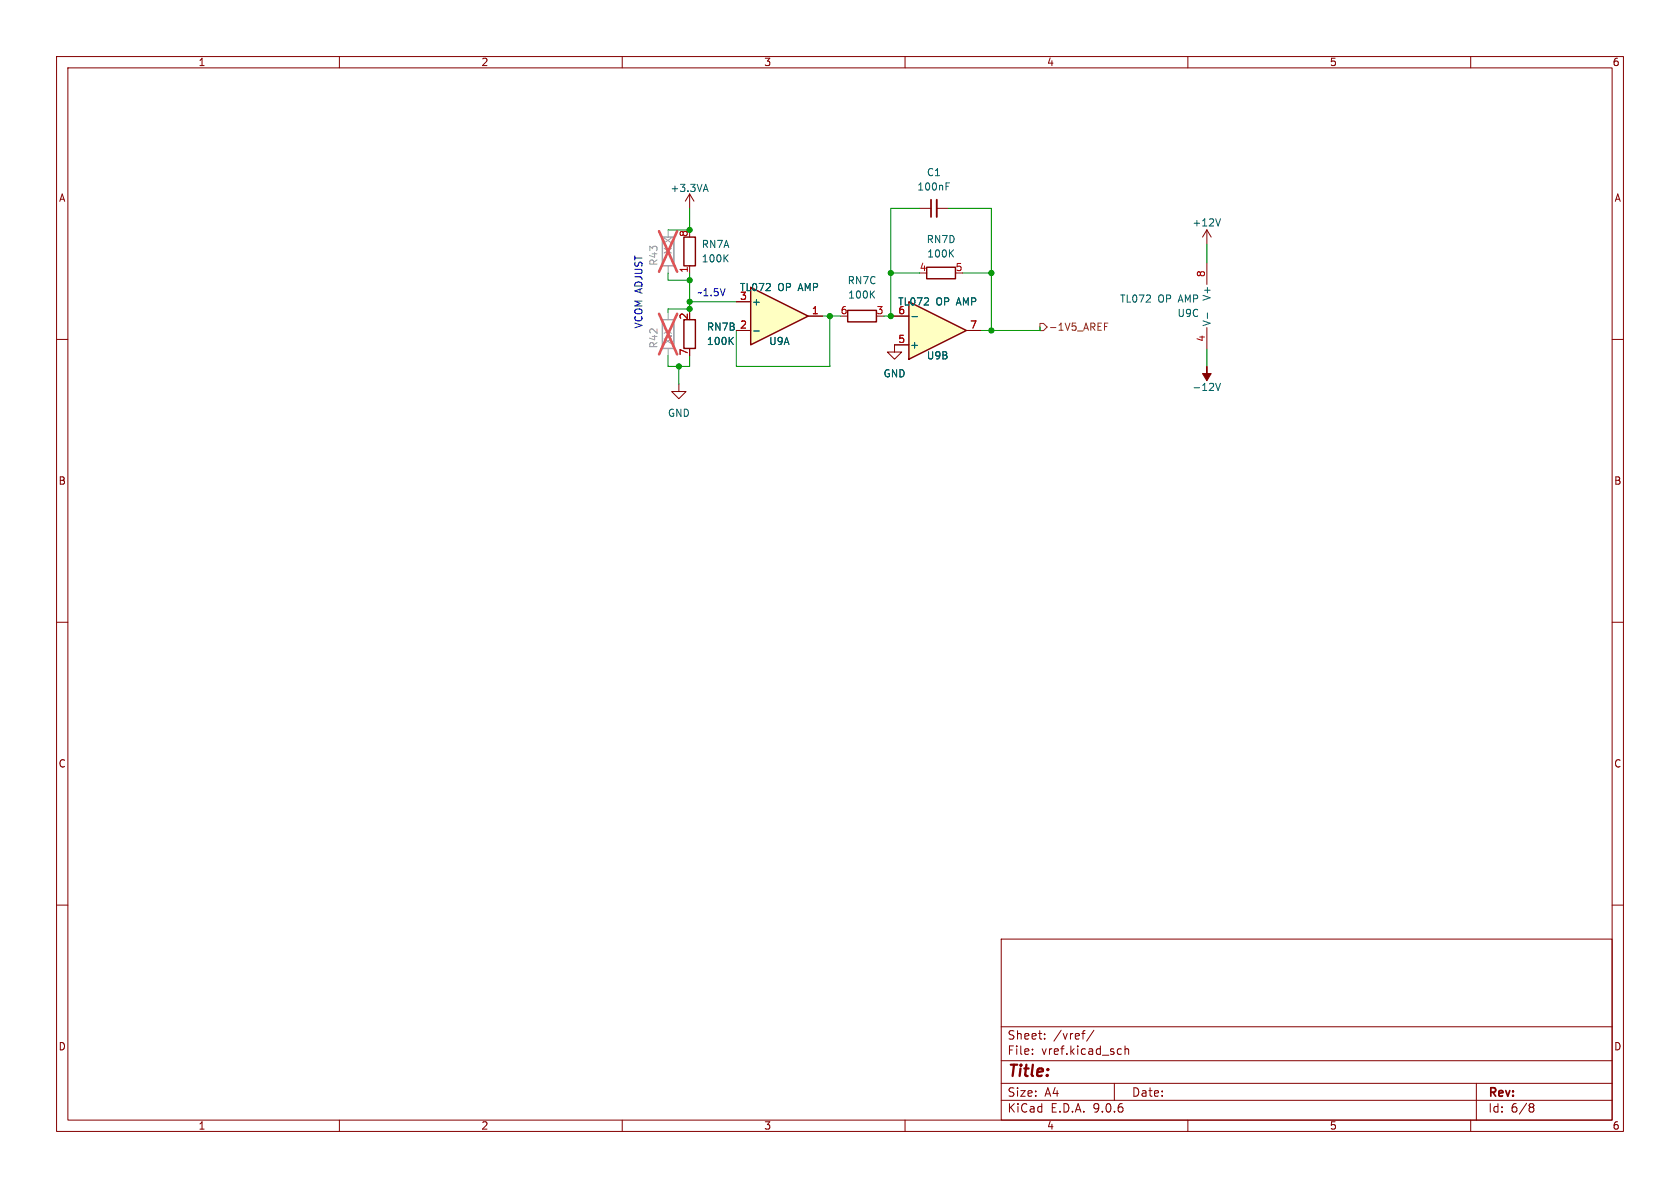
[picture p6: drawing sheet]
(kicad_sch
 (version 20250114)
 (generator "eeschema")
 (generator_version "9.0")
 (paper "A4")
 (lib_symbols
  (symbol "Amplifier_Operational:TL072"
   (pin_names
    (offset 0.127)) (exclude_from_sim no) (in_bom yes) (on_board yes)
   (property "Reference" "U" (at 0 5.08 0) (effects (font (size 1.27 1.27)) (justify left)))
   (property "Value" "TL072" (at 0 -5.08 0) (effects (font (size 1.27 1.27)) (justify left)))
   (property "Footprint" "" (at 0 0 0) (effects (font (size 1.27 1.27)) (hide yes)))
   (property "Datasheet" "http://www.ti.com/lit/ds/symlink/tl071.pdf" (at 0 0 0) (effects (font (size 1.27 1.27)) (hide yes)))
   (property "Description" "Dual Low-Noise JFET-Input Operational Amplifiers, DIP-8/SOIC-8" (at 0 0 0) (effects (font (size 1.27 1.27)) (hide yes)))
   (property "ki_locked" "" (at 0 0 0) (effects (font (size 1.27 1.27))))
   (symbol "TL072_1_1"
    (polyline (pts (xy -5.08 5.08) (xy 5.08 0) (xy -5.08 -5.08) (xy -5.08 5.08)) (stroke (width 0.254) (type default)) (fill (type background)))
    (pin input line (at -7.62 2.54 0) (length 2.54) (name "+" (effects (font (size 1.27 1.27)))) (number "3" (effects (font (size 1.27 1.27)))))
    (pin input line (at -7.62 -2.54 0) (length 2.54) (name "-" (effects (font (size 1.27 1.27)))) (number "2" (effects (font (size 1.27 1.27)))))
    (pin output line (at 7.62 0 180) (length 2.54) (name "~" (effects (font (size 1.27 1.27)))) (number "1" (effects (font (size 1.27 1.27))))))
   (symbol "TL072_2_1"
    (polyline (pts (xy -5.08 5.08) (xy 5.08 0) (xy -5.08 -5.08) (xy -5.08 5.08)) (stroke (width 0.254) (type default)) (fill (type background)))
    (pin input line (at -7.62 2.54 0) (length 2.54) (name "+" (effects (font (size 1.27 1.27)))) (number "5" (effects (font (size 1.27 1.27)))))
    (pin input line (at -7.62 -2.54 0) (length 2.54) (name "-" (effects (font (size 1.27 1.27)))) (number "6" (effects (font (size 1.27 1.27)))))
    (pin output line (at 7.62 0 180) (length 2.54) (name "~" (effects (font (size 1.27 1.27)))) (number "7" (effects (font (size 1.27 1.27))))))
   (symbol "TL072_3_1"
    (pin power_in line (at -2.54 7.62 270) (length 3.81) (name "V+" (effects (font (size 1.27 1.27)))) (number "8" (effects (font (size 1.27 1.27)))))
    (pin power_in line (at -2.54 -7.62 90) (length 3.81) (name "V-" (effects (font (size 1.27 1.27)))) (number "4" (effects (font (size 1.27 1.27))))))
   (embedded_fonts no))
  (symbol "Device:C_Small"
   (pin_numbers (hide yes))
   (pin_names
    (offset 0.254) (hide yes)) (exclude_from_sim no) (in_bom yes) (on_board yes)
   (property "Reference" "C" (at 0.254 1.778 0) (effects (font (size 1.27 1.27)) (justify left)))
   (property "Value" "C_Small" (at 0.254 -2.032 0) (effects (font (size 1.27 1.27)) (justify left)))
   (property "Footprint" "" (at 0 0 0) (effects (font (size 1.27 1.27)) (hide yes)))
   (property "Datasheet" "~" (at 0 0 0) (effects (font (size 1.27 1.27)) (hide yes)))
   (property "Description" "Unpolarized capacitor, small symbol" (at 0 0 0) (effects (font (size 1.27 1.27)) (hide yes)))
   (symbol "C_Small_0_1"
    (polyline (pts (xy -1.524 0.508) (xy 1.524 0.508)) (stroke (width 0.3048) (type default)) (fill (type none)))
    (polyline (pts (xy -1.524 -0.508) (xy 1.524 -0.508)) (stroke (width 0.3302) (type default)) (fill (type none))))
   (symbol "C_Small_1_1"
    (pin passive line (at 0 2.54 270) (length 2.032) (name "~" (effects (font (size 1.27 1.27)))) (number "1" (effects (font (size 1.27 1.27)))))
    (pin passive line (at 0 -2.54 90) (length 2.032) (name "~" (effects (font (size 1.27 1.27)))) (number "2" (effects (font (size 1.27 1.27))))))
   (embedded_fonts no))
  (symbol "Device:R"
   (pin_numbers (hide yes))
   (pin_names
    (offset 0)) (exclude_from_sim no) (in_bom yes) (on_board yes)
   (property "Reference" "R" (at 2.032 0 90) (effects (font (size 1.27 1.27))))
   (property "Value" "R" (at 0 0 90) (effects (font (size 1.27 1.27))))
   (property "Footprint" "" (at -1.778 0 90) (effects (font (size 1.27 1.27)) (hide yes)))
   (property "Datasheet" "~" (at 0 0 0) (effects (font (size 1.27 1.27)) (hide yes)))
   (property "Description" "Resistor" (at 0 0 0) (effects (font (size 1.27 1.27)) (hide yes)))
   (symbol "R_0_1"
    (rectangle (start -1.016 -2.54) (end 1.016 2.54) (stroke (width 0.254) (type default)) (fill (type none))))
   (symbol "R_1_1"
    (pin passive line (at 0 3.81 270) (length 1.27) (name "~" (effects (font (size 1.27 1.27)))) (number "1" (effects (font (size 1.27 1.27)))))
    (pin passive line (at 0 -3.81 90) (length 1.27) (name "~" (effects (font (size 1.27 1.27)))) (number "2" (effects (font (size 1.27 1.27))))))
   (embedded_fonts no))
  (symbol "Device:R_Pack04_Split"
   (pin_names
    (offset 0) (hide yes)) (exclude_from_sim no) (in_bom yes) (on_board yes)
   (property "Reference" "RN" (at 2.032 0 90) (effects (font (size 1.27 1.27))))
   (property "Value" "R_Pack04_Split" (at 0 0 90) (effects (font (size 1.27 1.27))))
   (property "Footprint" "" (at -2.032 0 90) (effects (font (size 1.27 1.27)) (hide yes)))
   (property "Datasheet" "~" (at 0 0 0) (effects (font (size 1.27 1.27)) (hide yes)))
   (property "Description" "4 resistor network, parallel topology, split" (at 0 0 0) (effects (font (size 1.27 1.27)) (hide yes)))
   (symbol "R_Pack04_Split_0_1"
    (rectangle (start 1.016 2.54) (end -1.016 -2.54) (stroke (width 0.254) (type default)) (fill (type none))))
   (symbol "R_Pack04_Split_1_1"
    (pin passive line (at 0 3.81 270) (length 1.27) (name "R1.2" (effects (font (size 1.27 1.27)))) (number "8" (effects (font (size 1.27 1.27)))))
    (pin passive line (at 0 -3.81 90) (length 1.27) (name "R1.1" (effects (font (size 1.27 1.27)))) (number "1" (effects (font (size 1.27 1.27))))))
   (symbol "R_Pack04_Split_2_1"
    (pin passive line (at 0 3.81 270) (length 1.27) (name "R2.2" (effects (font (size 1.27 1.27)))) (number "7" (effects (font (size 1.27 1.27)))))
    (pin passive line (at 0 -3.81 90) (length 1.27) (name "R2.1" (effects (font (size 1.27 1.27)))) (number "2" (effects (font (size 1.27 1.27))))))
   (symbol "R_Pack04_Split_3_1"
    (pin passive line (at 0 3.81 270) (length 1.27) (name "R3.2" (effects (font (size 1.27 1.27)))) (number "6" (effects (font (size 1.27 1.27)))))
    (pin passive line (at 0 -3.81 90) (length 1.27) (name "R3.1" (effects (font (size 1.27 1.27)))) (number "3" (effects (font (size 1.27 1.27))))))
   (symbol "R_Pack04_Split_4_1"
    (pin passive line (at 0 3.81 270) (length 1.27) (name "R4.2" (effects (font (size 1.27 1.27)))) (number "5" (effects (font (size 1.27 1.27)))))
    (pin passive line (at 0 -3.81 90) (length 1.27) (name "R4.1" (effects (font (size 1.27 1.27)))) (number "4" (effects (font (size 1.27 1.27))))))
   (embedded_fonts no))
  (symbol "power:+12V"
   (power)
   (pin_names
    (offset 0)) (exclude_from_sim no) (in_bom yes) (on_board yes)
   (property "Reference" "#PWR" (at 0 -3.81 0) (effects (font (size 1.27 1.27)) (hide yes)))
   (property "Value" "+12V" (at 0 3.556 0) (effects (font (size 1.27 1.27))))
   (property "Footprint" "" (at 0 0 0) (effects (font (size 1.27 1.27)) (hide yes)))
   (property "Datasheet" "" (at 0 0 0) (effects (font (size 1.27 1.27)) (hide yes)))
   (property "Description" "Power symbol creates a global label with name \"+12V\"" (at 0 0 0) (effects (font (size 1.27 1.27)) (hide yes)))
   (symbol "+12V_0_1"
    (polyline (pts (xy -0.762 1.27) (xy 0 2.54)) (stroke (width 0) (type default)) (fill (type none)))
    (polyline (pts (xy 0 2.54) (xy 0.762 1.27)) (stroke (width 0) (type default)) (fill (type none)))
    (polyline (pts (xy 0 0) (xy 0 2.54)) (stroke (width 0) (type default)) (fill (type none))))
   (symbol "+12V_1_1"
    (pin power_in line (at 0 0 90) (length 0) (hide yes) (name "+12V" (effects (font (size 1.27 1.27)))) (number "1" (effects (font (size 1.27 1.27))))))
   (embedded_fonts no))
  (symbol "power:+3.3VA"
   (power)
   (pin_names
    (offset 0)) (exclude_from_sim no) (in_bom yes) (on_board yes)
   (property "Reference" "#PWR" (at 0 -3.81 0) (effects (font (size 1.27 1.27)) (hide yes)))
   (property "Value" "+3.3VA" (at 0 3.556 0) (effects (font (size 1.27 1.27))))
   (property "Footprint" "" (at 0 0 0) (effects (font (size 1.27 1.27)) (hide yes)))
   (property "Datasheet" "" (at 0 0 0) (effects (font (size 1.27 1.27)) (hide yes)))
   (property "Description" "Power symbol creates a global label with name \"+3.3VA\"" (at 0 0 0) (effects (font (size 1.27 1.27)) (hide yes)))
   (symbol "+3.3VA_0_1"
    (polyline (pts (xy -0.762 1.27) (xy 0 2.54)) (stroke (width 0) (type default)) (fill (type none)))
    (polyline (pts (xy 0 2.54) (xy 0.762 1.27)) (stroke (width 0) (type default)) (fill (type none)))
    (polyline (pts (xy 0 0) (xy 0 2.54)) (stroke (width 0) (type default)) (fill (type none))))
   (symbol "+3.3VA_1_1"
    (pin power_in line (at 0 0 90) (length 0) (hide yes) (name "+3.3VA" (effects (font (size 1.27 1.27)))) (number "1" (effects (font (size 1.27 1.27))))))
   (embedded_fonts no))
  (symbol "power:-12V"
   (power)
   (pin_names
    (offset 0)) (exclude_from_sim no) (in_bom yes) (on_board yes)
   (property "Reference" "#PWR" (at 0 2.54 0) (effects (font (size 1.27 1.27)) (hide yes)))
   (property "Value" "-12V" (at 0 3.81 0) (effects (font (size 1.27 1.27))))
   (property "Footprint" "" (at 0 0 0) (effects (font (size 1.27 1.27)) (hide yes)))
   (property "Datasheet" "" (at 0 0 0) (effects (font (size 1.27 1.27)) (hide yes)))
   (property "Description" "Power symbol creates a global label with name \"-12V\"" (at 0 0 0) (effects (font (size 1.27 1.27)) (hide yes)))
   (symbol "-12V_0_0"
    (pin power_in line (at 0 0 90) (length 0) (hide yes) (name "-12V" (effects (font (size 1.27 1.27)))) (number "1" (effects (font (size 1.27 1.27))))))
   (symbol "-12V_0_1"
    (polyline (pts (xy 0 0) (xy 0 1.27) (xy 0.762 1.27) (xy 0 2.54) (xy -0.762 1.27) (xy 0 1.27)) (stroke (width 0) (type default)) (fill (type outline))))
   (embedded_fonts no))
  (symbol "power:GND"
   (power)
   (pin_names
    (offset 0)) (exclude_from_sim no) (in_bom yes) (on_board yes)
   (property "Reference" "#PWR" (at 0 -6.35 0) (effects (font (size 1.27 1.27)) (hide yes)))
   (property "Value" "GND" (at 0 -3.81 0) (effects (font (size 1.27 1.27))))
   (property "Footprint" "" (at 0 0 0) (effects (font (size 1.27 1.27)) (hide yes)))
   (property "Datasheet" "" (at 0 0 0) (effects (font (size 1.27 1.27)) (hide yes)))
   (property "Description" "Power symbol creates a global label with name \"GND\" , ground" (at 0 0 0) (effects (font (size 1.27 1.27)) (hide yes)))
   (symbol "GND_0_1"
    (polyline (pts (xy 0 0) (xy 0 -1.27) (xy 1.27 -1.27) (xy 0 -2.54) (xy -1.27 -1.27) (xy 0 -1.27)) (stroke (width 0) (type default)) (fill (type none))))
   (symbol "GND_1_1"
    (pin power_in line (at 0 0 270) (length 0) (hide yes) (name "GND" (effects (font (size 1.27 1.27)))) (number "1" (effects (font (size 1.27 1.27))))))
   (embedded_fonts no)))
 (text "~1.5V"
  (exclude_from_sim no)
  (at 123.19 52.705 0)
  (effects (font (size 1.27 1.27)) (justify left bottom)))
 (text "VCOM ADJUST"
  (exclude_from_sim no)
  (at 113.665 58.42 90)
  (effects (font (size 1.27 1.27)) (justify left bottom)))
 (junction
  (at 146.7104 55.88)
  (diameter 0)
  (color 0 0 0 0))
 (junction
  (at 157.48 48.26)
  (diameter 0)
  (color 0 0 0 0))
 (junction
  (at 120.015 64.77)
  (diameter 0)
  (color 0 0 0 0))
 (junction
  (at 121.92 40.64)
  (diameter 0)
  (color 0 0 0 0))
 (junction
  (at 121.92 49.53)
  (diameter 0)
  (color 0 0 0 0))
 (junction
  (at 175.26 58.42)
  (diameter 0)
  (color 0 0 0 0))
 (junction
  (at 157.48 55.88)
  (diameter 0)
  (color 0 0 0 0))
 (junction
  (at 121.92 53.34)
  (diameter 0)
  (color 0 0 0 0))
 (junction
  (at 121.92 54.61)
  (diameter 0)
  (color 0 0 0 0))
 (junction
  (at 175.26 48.26)
  (diameter 0)
  (color 0 0 0 0))
 (wire
  (pts (xy 121.92 48.26) (xy 121.92 49.53))
  (stroke (width 0) (type default)))
 (wire
  (pts (xy 162.56 36.83) (xy 157.48 36.83))
  (stroke (width 0) (type default)))
 (wire
  (pts (xy 175.26 58.42) (xy 183.8452 58.42))
  (stroke (width 0) (type default)))
 (wire
  (pts (xy 146.7104 64.77) (xy 146.7104 55.88))
  (stroke (width 0) (type default)))
 (wire
  (pts (xy 157.48 36.83) (xy 157.48 48.26))
  (stroke (width 0) (type default)))
 (wire
  (pts (xy 146.7104 55.88) (xy 148.59 55.88))
  (stroke (width 0) (type default)))
 (wire
  (pts (xy 213.36 43.18) (xy 213.36 46.482))
  (stroke (width 0) (type default)))
 (wire
  (pts (xy 118.11 62.865) (xy 118.11 64.77))
  (stroke (width 0) (type default)))
 (wire
  (pts (xy 118.11 64.77) (xy 120.015 64.77))
  (stroke (width 0) (type default)))
 (wire
  (pts (xy 118.11 40.64) (xy 121.92 40.64))
  (stroke (width 0) (type default)))
 (wire
  (pts (xy 118.11 48.26) (xy 118.11 49.53))
  (stroke (width 0) (type default)))
 (wire
  (pts (xy 175.26 36.83) (xy 175.26 48.26))
  (stroke (width 0) (type default)))
 (wire
  (pts (xy 130.175 64.77) (xy 146.7104 64.77))
  (stroke (width 0) (type default)))
 (wire
  (pts (xy 167.64 36.83) (xy 175.26 36.83))
  (stroke (width 0) (type default)))
 (wire
  (pts (xy 213.36 61.722) (xy 213.36 64.77))
  (stroke (width 0) (type default)))
 (wire
  (pts (xy 183.8452 57.8104) (xy 183.8452 58.42))
  (stroke (width 0) (type default)))
 (wire
  (pts (xy 175.26 48.26) (xy 175.26 58.42))
  (stroke (width 0) (type default)))
 (wire
  (pts (xy 145.415 55.88) (xy 146.7104 55.88))
  (stroke (width 0) (type default)))
 (wire
  (pts (xy 120.015 64.77) (xy 121.92 64.77))
  (stroke (width 0) (type default)))
 (wire
  (pts (xy 157.48 55.88) (xy 158.1404 55.88))
  (stroke (width 0) (type default)))
 (wire
  (pts (xy 173.3804 58.42) (xy 175.26 58.42))
  (stroke (width 0) (type default)))
 (wire
  (pts (xy 121.92 64.77) (xy 121.92 62.865))
  (stroke (width 0) (type default)))
 (wire
  (pts (xy 121.92 53.34) (xy 121.92 54.61))
  (stroke (width 0) (type default)))
 (wire
  (pts (xy 130.175 58.42) (xy 130.175 64.77))
  (stroke (width 0) (type default)))
 (wire
  (pts (xy 121.92 36.83) (xy 121.92 40.64))
  (stroke (width 0) (type default)))
 (wire
  (pts (xy 170.18 48.26) (xy 175.26 48.26))
  (stroke (width 0) (type default)))
 (wire
  (pts (xy 118.11 54.61) (xy 121.92 54.61))
  (stroke (width 0) (type default)))
 (wire
  (pts (xy 118.11 49.53) (xy 121.92 49.53))
  (stroke (width 0) (type default)))
 (wire
  (pts (xy 157.48 48.26) (xy 162.56 48.26))
  (stroke (width 0) (type default)))
 (wire
  (pts (xy 156.21 55.88) (xy 157.48 55.88))
  (stroke (width 0) (type default)))
 (wire
  (pts (xy 121.92 53.34) (xy 130.175 53.34))
  (stroke (width 0) (type default)))
 (wire
  (pts (xy 157.48 48.26) (xy 157.48 55.88))
  (stroke (width 0) (type default)))
 (wire
  (pts (xy 121.92 54.61) (xy 121.92 55.245))
  (stroke (width 0) (type default)))
 (wire
  (pts (xy 120.015 64.77) (xy 120.015 67.945))
  (stroke (width 0) (type default)))
 (wire
  (pts (xy 121.92 49.53) (xy 121.92 53.34))
  (stroke (width 0) (type default)))
 (wire
  (pts (xy 118.11 55.245) (xy 118.11 54.61))
  (stroke (width 0) (type default)))
 (hierarchical_label "-1V5_AREF"
  (shape output)
  (at 183.8452 57.8104 0)
  (effects (font (size 1.27 1.27)) (justify left)))
 (symbol
  (lib_id "Device:R_Pack04_Split")
  (at 121.92 59.055 180)
  (unit 2)
  (exclude_from_sim no)
  (in_bom yes)
  (on_board yes)
  (dnp no)
  (fields_autoplaced yes)
  (property "Reference" "RN7" (at 124.8664 57.7849 0) (effects (font (size 1.27 1.27)) (justify right)))
  (property "Value" "100K" (at 124.8664 60.3249 0) (effects (font (size 1.27 1.27)) (justify right)))
  (property "Footprint" "Resistor_SMD:R_Array_Convex_4x0402" (at 123.952 59.055 90) (effects (font (size 1.27 1.27)) (hide yes)))
  (property "Datasheet" "https://datasheet.lcsc.com/lcsc/1811141451_YAGEO-YC124-FR-07100KL_C326786.pdf" (at 121.92 59.055 0) (effects (font (size 1.27 1.27)) (hide yes)))
  (property "Description" "" (at 121.92 59.055 0) (effects (font (size 1.27 1.27))))
  (property "dig#" "" (at 124.8664 67.9449 0) (effects (font (size 1.27 1.27)) (justify right) (hide yes)))
  (property "mfg#" "YC124-FR-07100KL" (at 124.8664 70.4849 0) (effects (font (size 1.27 1.27)) (justify right) (hide yes)))
  (property "lcsc#" "C326786" (at 121.92 59.055 0) (effects (font (size 1.27 1.27)) (hide yes)))
  (pin "1")
  (pin "8")
  (pin "2")
  (pin "7")
  (pin "3")
  (pin "6")
  (pin "4")
  (pin "5"))
 (symbol
  (lib_id "power:+12V")
  (at 213.36 43.18 0)
  (unit 1)
  (exclude_from_sim no)
  (in_bom yes)
  (on_board yes)
  (dnp no)
  (property "Reference" "#PWR096" (at 213.36 46.99 0) (effects (font (size 1.27 1.27)) (hide yes)))
  (property "Value" "+12V" (at 210.693 39.37 0) (effects (font (size 1.27 1.27)) (justify left)))
  (property "Footprint" "" (at 213.36 43.18 0) (effects (font (size 1.27 1.27)) (hide yes)))
  (property "Datasheet" "" (at 213.36 43.18 0) (effects (font (size 1.27 1.27)) (hide yes)))
  (property "Description" "" (at 213.36 43.18 0) (effects (font (size 1.27 1.27))))
  (pin "1"))
 (symbol
  (lib_id "Device:R")
  (at 118.11 59.055 0)
  (mirror x)
  (unit 1)
  (exclude_from_sim no)
  (in_bom no)
  (on_board no)
  (dnp yes)
  (property "Reference" "R42" (at 115.57 57.785 90) (effects (font (size 1.27 1.27)) (justify left)))
  (property "Value" "X.X" (at 118.11 57.785 90) (effects (font (size 1.27 1.27)) (justify left)))
  (property "Footprint" "Resistor_SMD:R_0402_1005Metric" (at 116.332 59.055 90) (effects (font (size 1.27 1.27)) (hide yes)))
  (property "Datasheet" "" (at 118.11 59.055 0) (effects (font (size 1.27 1.27)) (hide yes)))
  (property "Description" "" (at 118.11 59.055 0) (effects (font (size 1.27 1.27))))
  (property "lcsc#" "" (at 118.11 59.055 0) (effects (font (size 1.27 1.27)) (hide yes)))
  (property "mfg#" "" (at 118.11 59.055 0) (effects (font (size 1.27 1.27)) (hide yes)))
  (pin "1")
  (pin "2"))
 (symbol
  (lib_id "power:GND")
  (at 158.1404 60.96 0)
  (unit 1)
  (exclude_from_sim no)
  (in_bom yes)
  (on_board yes)
  (dnp no)
  (fields_autoplaced yes)
  (property "Reference" "#PWR099" (at 158.1404 67.31 0) (effects (font (size 1.27 1.27)) (hide yes)))
  (property "Value" "GND" (at 158.1404 66.04 0) (effects (font (size 1.27 1.27))))
  (property "Footprint" "" (at 158.1404 60.96 0) (effects (font (size 1.27 1.27)) (hide yes)))
  (property "Datasheet" "" (at 158.1404 60.96 0) (effects (font (size 1.27 1.27)) (hide yes)))
  (property "Description" "" (at 158.1404 60.96 0) (effects (font (size 1.27 1.27))))
  (pin "1"))
 (symbol
  (lib_id "Device:R")
  (at 118.11 44.45 0)
  (mirror x)
  (unit 1)
  (exclude_from_sim no)
  (in_bom no)
  (on_board no)
  (dnp yes)
  (property "Reference" "R43" (at 115.57 43.18 90) (effects (font (size 1.27 1.27)) (justify left)))
  (property "Value" "X.X" (at 118.11 41.783 90) (effects (font (size 1.27 1.27)) (justify left)))
  (property "Footprint" "Resistor_SMD:R_0402_1005Metric" (at 116.332 44.45 90) (effects (font (size 1.27 1.27)) (hide yes)))
  (property "Datasheet" "" (at 118.11 44.45 0) (effects (font (size 1.27 1.27)) (hide yes)))
  (property "Description" "" (at 118.11 44.45 0) (effects (font (size 1.27 1.27))))
  (property "lcsc#" "" (at 118.11 44.45 0) (effects (font (size 1.27 1.27)) (hide yes)))
  (property "mfg#" "" (at 118.11 44.45 0) (effects (font (size 1.27 1.27)) (hide yes)))
  (pin "1")
  (pin "2"))
 (symbol
  (lib_id "Device:C_Small")
  (at 165.1 36.83 90)
  (mirror x)
  (unit 1)
  (exclude_from_sim no)
  (in_bom yes)
  (on_board yes)
  (dnp no)
  (fields_autoplaced yes)
  (property "Reference" "C1" (at 165.1063 30.48 90) (effects (font (size 1.27 1.27))))
  (property "Value" "100nF" (at 165.1063 33.02 90) (effects (font (size 1.27 1.27))))
  (property "Footprint" "Capacitor_SMD:C_0603_1608Metric" (at 165.1 36.83 0) (effects (font (size 1.27 1.27)) (hide yes)))
  (property "Datasheet" "https://datasheet.lcsc.com/lcsc/1912111437_TDK-C1608X7R1E104KT000N_C338036.pdf" (at 165.1 36.83 0) (effects (font (size 1.27 1.27)) (hide yes)))
  (property "Description" "" (at 165.1 36.83 0) (effects (font (size 1.27 1.27))))
  (property "lcsc#" "C338036" (at 165.1 36.83 0) (effects (font (size 1.27 1.27)) (hide yes)))
  (property "mfg#" "C1608X7R1E104KT000N" (at 165.1 36.83 0) (effects (font (size 1.27 1.27)) (hide yes)))
  (pin "1")
  (pin "2"))
 (symbol
  (lib_id "Device:R_Pack04_Split")
  (at 166.37 48.26 270)
  (unit 4)
  (exclude_from_sim no)
  (in_bom yes)
  (on_board yes)
  (dnp no)
  (fields_autoplaced yes)
  (property "Reference" "RN7" (at 166.37 42.3164 90) (effects (font (size 1.27 1.27))))
  (property "Value" "100K" (at 166.37 44.8564 90) (effects (font (size 1.27 1.27))))
  (property "Footprint" "Resistor_SMD:R_Array_Convex_4x0402" (at 166.37 46.228 90) (effects (font (size 1.27 1.27)) (hide yes)))
  (property "Datasheet" "https://datasheet.lcsc.com/lcsc/1811141451_YAGEO-YC124-FR-07100KL_C326786.pdf" (at 166.37 48.26 0) (effects (font (size 1.27 1.27)) (hide yes)))
  (property "Description" "" (at 166.37 48.26 0) (effects (font (size 1.27 1.27))))
  (property "dig#" "" (at 166.37 52.4764 90) (effects (font (size 1.27 1.27)) (hide yes)))
  (property "mfg#" "YC124-FR-07100KL" (at 166.37 55.0164 90) (effects (font (size 1.27 1.27)) (hide yes)))
  (property "lcsc#" "C326786" (at 166.37 48.26 0) (effects (font (size 1.27 1.27)) (hide yes)))
  (pin "1")
  (pin "8")
  (pin "2")
  (pin "7")
  (pin "3")
  (pin "6")
  (pin "4")
  (pin "5"))
 (symbol
  (lib_id "power:+3.3VA")
  (at 121.92 36.83 0)
  (unit 1)
  (exclude_from_sim no)
  (in_bom yes)
  (on_board yes)
  (dnp no)
  (property "Reference" "#PWR095" (at 121.92 40.64 0) (effects (font (size 1.27 1.27)) (hide yes)))
  (property "Value" "+3.3VA" (at 121.92 33.274 0) (effects (font (size 1.27 1.27))))
  (property "Footprint" "" (at 121.92 36.83 0) (effects (font (size 1.27 1.27)) (hide yes)))
  (property "Datasheet" "" (at 121.92 36.83 0) (effects (font (size 1.27 1.27)) (hide yes)))
  (property "Description" "" (at 121.92 36.83 0) (effects (font (size 1.27 1.27))))
  (pin "1"))
 (symbol
  (lib_id "power:GND")
  (at 120.015 67.945 0)
  (unit 1)
  (exclude_from_sim no)
  (in_bom yes)
  (on_board yes)
  (dnp no)
  (fields_autoplaced yes)
  (property "Reference" "#PWR0101" (at 120.015 74.295 0) (effects (font (size 1.27 1.27)) (hide yes)))
  (property "Value" "GND" (at 120.015 73.025 0) (effects (font (size 1.27 1.27))))
  (property "Footprint" "" (at 120.015 67.945 0) (effects (font (size 1.27 1.27)) (hide yes)))
  (property "Datasheet" "" (at 120.015 67.945 0) (effects (font (size 1.27 1.27)) (hide yes)))
  (property "Description" "" (at 120.015 67.945 0) (effects (font (size 1.27 1.27))))
  (pin "1"))
 (symbol
  (lib_id "Amplifier_Operational:TL072")
  (at 165.7604 58.42 0)
  (mirror x)
  (unit 2)
  (exclude_from_sim no)
  (in_bom yes)
  (on_board yes)
  (dnp no)
  (property "Reference" "U9" (at 165.7604 62.865 0) (effects (font (size 1.27 1.27))))
  (property "Value" "TL072 OP AMP" (at 165.7604 53.34 0) (effects (font (size 1.27 1.27))))
  (property "Footprint" "Package_SO:SOIC-8_3.9x4.9mm_P1.27mm" (at 165.7604 58.42 0) (effects (font (size 1.27 1.27)) (hide yes)))
  (property "Datasheet" "https://www.st.com/content/ccc/resource/technical/document/datasheet/bb/4d/19/24/7d/40/48/a6/CD00000490.pdf/files/CD00000490.pdf/jcr:content/translations/en.CD00000490.pdf" (at 165.7604 58.42 0) (effects (font (size 1.27 1.27)) (hide yes)))
  (property "Description" "" (at 165.7604 58.42 0) (effects (font (size 1.27 1.27))))
  (property "dig#" "497-2200-1-ND" (at 165.7604 73.025 0) (effects (font (size 1.27 1.27)) (hide yes)))
  (property "mfg#" "TL072CDT" (at 165.7604 75.565 0) (effects (font (size 1.27 1.27)) (hide yes)))
  (property "lcsc#" "C6961" (at 165.7604 58.42 0) (effects (font (size 1.27 1.27)) (hide yes)))
  (pin "1")
  (pin "2")
  (pin "3")
  (pin "5")
  (pin "6")
  (pin "7")
  (pin "4")
  (pin "8"))
 (symbol
  (lib_id "Device:R_Pack04_Split")
  (at 152.4 55.88 90)
  (unit 3)
  (exclude_from_sim no)
  (in_bom yes)
  (on_board yes)
  (dnp no)
  (fields_autoplaced yes)
  (property "Reference" "RN7" (at 152.4 49.5808 90) (effects (font (size 1.27 1.27))))
  (property "Value" "100K" (at 152.4 52.1208 90) (effects (font (size 1.27 1.27))))
  (property "Footprint" "Resistor_SMD:R_Array_Convex_4x0402" (at 152.4 57.912 90) (effects (font (size 1.27 1.27)) (hide yes)))
  (property "Datasheet" "https://datasheet.lcsc.com/lcsc/1811141451_YAGEO-YC124-FR-07100KL_C326786.pdf" (at 152.4 55.88 0) (effects (font (size 1.27 1.27)) (hide yes)))
  (property "Description" "" (at 152.4 55.88 0) (effects (font (size 1.27 1.27))))
  (property "dig#" "" (at 152.4 59.7408 90) (effects (font (size 1.27 1.27)) (hide yes)))
  (property "mfg#" "YC124-FR-07100KL" (at 152.4 62.2808 90) (effects (font (size 1.27 1.27)) (hide yes)))
  (property "lcsc#" "C326786" (at 152.4 55.88 0) (effects (font (size 1.27 1.27)) (hide yes)))
  (pin "1")
  (pin "8")
  (pin "2")
  (pin "7")
  (pin "3")
  (pin "6")
  (pin "4")
  (pin "5"))
 (symbol
  (lib_id "power:-12V")
  (at 213.36 64.77 180)
  (unit 1)
  (exclude_from_sim no)
  (in_bom yes)
  (on_board yes)
  (dnp no)
  (property "Reference" "#PWR0100" (at 213.36 67.31 0) (effects (font (size 1.27 1.27)) (hide yes)))
  (property "Value" "-12V" (at 210.693 68.453 0) (effects (font (size 1.27 1.27)) (justify right)))
  (property "Footprint" "" (at 213.36 64.77 0) (effects (font (size 1.27 1.27)) (hide yes)))
  (property "Datasheet" "" (at 213.36 64.77 0) (effects (font (size 1.27 1.27)) (hide yes)))
  (property "Description" "" (at 213.36 64.77 0) (effects (font (size 1.27 1.27))))
  (pin "1"))
 (symbol
  (lib_id "Amplifier_Operational:TL072")
  (at 137.795 55.88 0)
  (unit 1)
  (exclude_from_sim no)
  (in_bom yes)
  (on_board yes)
  (dnp no)
  (property "Reference" "U9" (at 137.795 60.325 0) (effects (font (size 1.27 1.27))))
  (property "Value" "TL072 OP AMP" (at 137.795 50.8 0) (effects (font (size 1.27 1.27))))
  (property "Footprint" "Package_SO:SOIC-8_3.9x4.9mm_P1.27mm" (at 137.795 55.88 0) (effects (font (size 1.27 1.27)) (hide yes)))
  (property "Datasheet" "https://www.st.com/content/ccc/resource/technical/document/datasheet/bb/4d/19/24/7d/40/48/a6/CD00000490.pdf/files/CD00000490.pdf/jcr:content/translations/en.CD00000490.pdf" (at 137.795 55.88 0) (effects (font (size 1.27 1.27)) (hide yes)))
  (property "Description" "" (at 137.795 55.88 0) (effects (font (size 1.27 1.27))))
  (property "dig#" "497-2200-1-ND" (at 137.795 70.485 0) (effects (font (size 1.27 1.27)) (hide yes)))
  (property "mfg#" "TL072CDT" (at 137.795 73.025 0) (effects (font (size 1.27 1.27)) (hide yes)))
  (property "lcsc#" "C6961" (at 137.795 55.88 0) (effects (font (size 1.27 1.27)) (hide yes)))
  (pin "1")
  (pin "2")
  (pin "3")
  (pin "5")
  (pin "6")
  (pin "7")
  (pin "4")
  (pin "8"))
 (symbol
  (lib_id "Device:R_Pack04_Split")
  (at 121.92 44.45 0)
  (unit 1)
  (exclude_from_sim no)
  (in_bom yes)
  (on_board yes)
  (dnp no)
  (fields_autoplaced yes)
  (property "Reference" "RN7" (at 123.952 43.1799 0) (effects (font (size 1.27 1.27)) (justify left)))
  (property "Value" "100K" (at 123.952 45.7199 0) (effects (font (size 1.27 1.27)) (justify left)))
  (property "Footprint" "Resistor_SMD:R_Array_Convex_4x0402" (at 119.888 44.45 90) (effects (font (size 1.27 1.27)) (hide yes)))
  (property "Datasheet" "https://datasheet.lcsc.com/lcsc/1811141451_YAGEO-YC124-FR-07100KL_C326786.pdf" (at 121.92 44.45 0) (effects (font (size 1.27 1.27)) (hide yes)))
  (property "Description" "" (at 121.92 44.45 0) (effects (font (size 1.27 1.27))))
  (property "dig#" "" (at 123.952 53.3399 0) (effects (font (size 1.27 1.27)) (justify left) (hide yes)))
  (property "mfg#" "YC124-FR-07100KL" (at 123.952 55.8799 0) (effects (font (size 1.27 1.27)) (justify left) (hide yes)))
  (property "lcsc#" "C326786" (at 121.92 44.45 0) (effects (font (size 1.27 1.27)) (hide yes)))
  (pin "1")
  (pin "8")
  (pin "2")
  (pin "7")
  (pin "3")
  (pin "6")
  (pin "4")
  (pin "5"))
 (symbol
  (lib_id "Amplifier_Operational:TL072")
  (at 215.9 54.102 0)
  (unit 3)
  (exclude_from_sim no)
  (in_bom yes)
  (on_board yes)
  (dnp no)
  (property "Reference" "U9" (at 212.09 55.3721 0) (effects (font (size 1.27 1.27)) (justify right)))
  (property "Value" "TL072 OP AMP" (at 212.09 52.8321 0) (effects (font (size 1.27 1.27)) (justify right)))
  (property "Footprint" "Package_SO:SOIC-8_3.9x4.9mm_P1.27mm" (at 215.9 54.102 0) (effects (font (size 1.27 1.27)) (hide yes)))
  (property "Datasheet" "https://www.st.com/content/ccc/resource/technical/document/datasheet/bb/4d/19/24/7d/40/48/a6/CD00000490.pdf/files/CD00000490.pdf/jcr:content/translations/en.CD00000490.pdf" (at 215.9 54.102 0) (effects (font (size 1.27 1.27)) (hide yes)))
  (property "Description" "" (at 215.9 54.102 0) (effects (font (size 1.27 1.27))))
  (property "dig#" "497-2200-1-ND" (at 212.09 65.5321 0) (effects (font (size 1.27 1.27)) (justify right) (hide yes)))
  (property "mfg#" "TL072CDT" (at 212.09 68.0721 0) (effects (font (size 1.27 1.27)) (justify right) (hide yes)))
  (property "lcsc#" "C6961" (at 215.9 54.102 0) (effects (font (size 1.27 1.27)) (hide yes)))
  (pin "1")
  (pin "2")
  (pin "3")
  (pin "5")
  (pin "6")
  (pin "7")
  (pin "4")
  (pin "8")))
